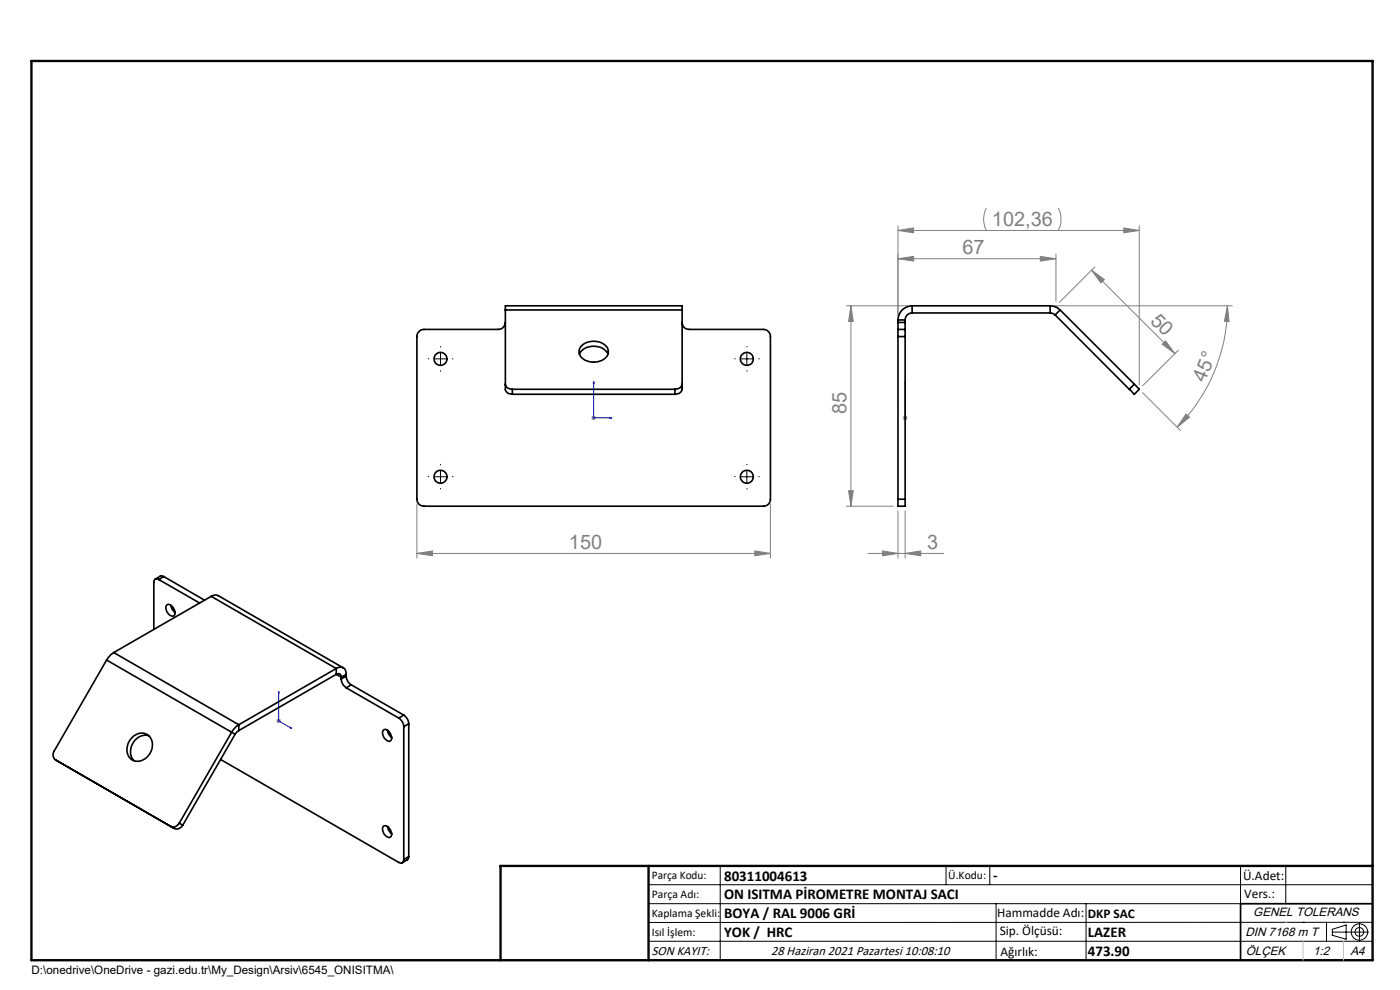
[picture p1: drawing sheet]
<svg xmlns="http://www.w3.org/2000/svg" width="297mm" height="210mm" viewBox="0 0 297 210" stroke-linecap="round" stroke-linejoin="round" font-family="sans-serif">
<g fill="none" stroke="#000" stroke-width=".21">
<path d="M92.2 76.1h2.5M93.5 74.9v2.5M157.2 76.1h2.5M158.4 74.9v2.5M93.5 99.9v2.5M158.4 99.9v2.5M92.2 101.1h2.5M157.2 101.1h2.5M137.6 187.7h153.6M137.6 191.7h153.6M137.6 199.7h153.6M152.8 183.7v20"/>
<path d="M200.7 183.7v4M210 183.7v4M211.3 191.7v12M230.4 191.7v12M263.2 183.7v20M272.8 183.7v8M276.4 195.6h.1M281.4 195.6v4.1M282.6 197.7h7.8M282.6 197.1l3-.9v3l-3-.8zM285 195.6h.1M288.4 195.8v3.8"/>
<path d="M291.2 195.6l-153.6 .1"/>
<circle cx="288.4" cy="197.7" r="1.74"/>
<circle cx="288.4" cy="197.7" r=".93"/>
</g>
<g fill="none" stroke="#808080" stroke-width=".21">
<path d="M190.5 48.9l3.3-.5v1zM190.5 54.9l3.3-.5v1zM190.5 47.9v19M190.5 54.9h33.5M190.5 48.9h51.2M209.2 44.2l-.1 .2a5.3 5.3 0 0 0 .1 4.5M220.7 54.4l3.3 .5-3.3 .5zM224 53.9v10M224.5 44.2l.1 .2a5.4 5.4 0 0 1-.1 4.5M231.6 57.3l17.6 17.7M231.6 57.3l2.7 2-.8 .7zM232.3 56.6l-7.6 7.6"/>
<path d="M238.4 48.4l3.3 .5-3.3 .5zM241.7 47.9v33.7M179.5 64.9h13M180.5 64.9l.5 3.3h-1zM180.5 64.9v42.5M223.8 64.9h37.6M246.6 73l.7-.7 1.9 2.7zM250 74.3l-7.6 7.5M260.4 64.9l.3 3.3-.9-.1zM260.4 64.9a36.5 36.5 0 0 1-10.7 25.7M125.4 88.6h1M125.6 88.3l.7 .7"/>
<path d="M125.9 88.1v1M126.3 88.3l-.7 .7M191.5 88.6h1M191.7 88.3l.7 .7M192 88.1v1M192.4 88.3l-.7 .7M242.4 83.3l8 8M251.6 87.8l.7 .7-2.6 2.1zM88.4 117.4l3.4-.5v1zM88.4 106.9v11.5M88.4 117.4h75M160.1 116.9l3.3 .5-3.3 .5z"/>
<path d="M163.4 106.9v11.5M179.5 107.4h10M180 104.1h1l-.5 3.3zM184.1 117.4h16.1M187.2 116.9l3.3 .5-3.3 .5zM190.5 108.4v10M192 117.4l3.3-.5v1zM192 108.4v10M58.6 152.9h1M58.8 152.6l.7 .7M59.1 152.4v1M59.5 152.6l-.7 .7"/>
</g>
<path d="M125.9 80.9l.1 .4h-.2zM125.9 80.9v7.7h3.9M129.4 88.5l.4 .1-.4 .1zM192 88.5v.2zM192 80.9v.4v-.4M192 88.6h.1M192 80.9v7.7M59.1 146.6l.1 .4-.1-.1zM59.1 146.6v6.3l2.7 1.6M61.6 154.3l.2 .2-.2-.1z" fill="none" stroke="#00f" stroke-width=".21"/>
<g fill="none" stroke="#000" stroke-width=".21" stroke-dasharray="15.2 1.3 1.3 1.3">
<path d="M91 76.1h-.2M93.5 73.6v-.1M93.5 78.6v.1M96 76.1h.1M156 76.1h-.2M158.5 73.6v-.1M158.5 78.6v.1M161 76.1h.1M93.5 98.6v-.1M158.5 98.6v-.1M91 101.1h-.2M93.5 103.6v.1"/>
<path d="M96 101.1h.1M156 101.1h-.2M158.5 103.6v.1M161 101.1h.1"/>
</g>
<path d="M106.2 203.7h185" fill="none" stroke="#000" stroke-width=".25"/>
<path d="M291.2 191.7h-28v12" fill="none" stroke="#000" stroke-width=".35"/>
<path d="M6.7 12.9h284.5v190.8h-284.5zM137.6 183.7v20M291.2 183.7h-185v20" fill="none" stroke="#000" stroke-width=".5"/>
<path d="M222.8 64.9h1.2l.9 .8M272.8 195.6h.1M276.4 199.7v4M285 199.7v4" fill="none" stroke="#c0c0c0" stroke-width=".21"/>
<g fill="#808080">
<path d="M220.7 54.4l3.3 .5-3.3 .5zM190.5 54.9l3.3-.5v1z"/>
<path d="M231.6 57.3l2.7 2-.8 .7zM246.6 73l.7-.7 1.9 2.7z"/>
</g>
<g fill="#00f">
<path d="M129.4 88.5l.4 .1-.4 .1zM125.9 80.9l.1 .4h-.2z"/>
<path d="M192 88.5v.2zM192 80.9v.4z"/>
<path d="M61.6 154.3l.2 .2-.2-.1zM59.1 146.6l.1 .4-.1-.1z"/>
</g>
<g fill="#808080">
<path d="M160.1 116.9l3.3 .5-3.3 .5zM88.4 117.4l3.4-.5v1z"/>
<path d="M190.5 48.9l3.3-.5v1zM238.4 48.4l3.3 .5-3.3 .5z"/>
<path d="M192 117.4l3.3-.5v1zM187.2 116.9l3.3 .5-3.3 .5z"/>
<path d="M251.6 87.8l.7 .7-2.6 2.1zM260.4 64.9l.3 3.3-.9-.1z"/>
<path d="M180.5 64.9l.5 3.3h-1zM180 104.1h1l-.5 3.3z"/>
</g>
<g fill="none" stroke="#000" stroke-width=".35">
<path d="M107.2 65.7v16.9a1.32 1.32 0 0 0 1.5 1M107.2 65.7v-.8h37.5v.8M107.2 68.4a1.51 1.51 0 0 1-1.5 1.5h-15.7a1.57 1.57 0 0 0-1.6 1.5v34.5a1.51 1.51 0 0 0 1.6 1.5h72a1.45 1.45 0 0 0 1.4-1.5v-34.5a1.51 1.51 0 0 0-1.4-1.5h-15.8a1.45 1.45 0 0 1-1.5-1.5M107.2 65.7h37.5M122.9 75.1a3.6 3.6 0 0 1 6.1 0M123.2 73.5a3.8 3.8 0 0 1 5.7 .3 1.99 1.99 0 0 1-1.6 2.8 3.5 3.5 0 0 1-4.4-1.5l-.1-.7zM144.7 65.7v16.9a1.39 1.39 0 0 1-1.5 1M190.5 69.9v1.5M190.5 68.4v1.5M190.5 69.9h1.5M190.5 71.4h1.5M190.5 67.9v.5"/>
<path d="M190.5 71.4v34.5M190.5 68.4h1.5M190.5 67.9h1.5M192 69.9v1.5M192 68.4v1.5M192 67.9v.5M192 71.4v34.5M193.5 66.4a1.45 1.45 0 0 0-1.5 1.5M193.5 64.9a3 3 0 0 0-3 3M193.5 64.9h29.3M193.5 64.9v1.5M193.5 66.4h29.3"/>
<path d="M222.8 64.9a3.3 3.3 0 0 1 2.1 .8M222.8 66.4l.5 .1 .5 .3M222.8 64.9v1.5M223.8 66.8l15.8 15.8M224.9 65.7l-1.1 1.1M224.9 65.7l15.7 15.8M107.2 81.5a1.31 1.31 0 0 0 1.5 1.1M108.7 82.6h34.5M108.7 82.6v1M108.7 83.6h34.5M143.2 82.6v1M144.7 81.5a1.38 1.38 0 0 1-1.5 1.1"/>
<path d="M240.6 81.5l1.1 1.1-1.1 1-1-1M240.6 81.5l-1 1.1M190.5 105.9v1.5h1.5v-1.5M190.5 105.9h1.5M24.1 138.4l-.6 .5-.9 1.1M24.1 138.4l26.6 15.3M33.7 122.9a.64 .64 0 0 0-.8-.1 .64 .64 0 0 0-.3 .7v10M33.7 122.9l8.6 5M34.7 122.3l-.6-.1-1.2 .7M34.7 122.3l-1 .6M34.7 122.3l8.7 5M35.4 128.3a1.15 1.15 0 0 1 1.5 .9 .89 .89 0 0 1-.3 1.5 1.72 1.72 0 0 1-1.2-2.4z"/>
<path d="M36.2 128.4l.2 .7 .7 .8M44.8 126.5l1-.3 .5 .2 26.5 15.3M44.8 126.5l-20.7 11.9M44.8 126.5l26.5 15.3M22.6 140l-11.1 19.3a1.39 1.39 0 0 0 .3 1.9M22.6 140l26.5 15.3M28.2 156.3a2.43 2.43 0 0 1 3-.5 2.43 2.43 0 0 1 1.1 2.9 3 3 0 0 1-4.5 2.3 3.3 3.3 0 0 1 .4-4.7zM31.5 156.1a3.3 3.3 0 0 0-3.3 1.6 3.3 3.3 0 0 0 .3 3.7M49.1 155.3l-11.1 19.3M49.1 155.3l.8 .4M49.9 155.7l-11.1 19.3M50.7 153.7l-.7 .5-.9 1.1"/>
<path d="M50.7 155l-.8 .7M50.7 153.7v1.3M71.3 141.8a1.3 1.3 0 0 1 1.5-.1 1.3 1.3 0 0 1 .6 1.3M71.3 143a.63 .63 0 0 1 .8-.1 .63 .63 0 0 1 .3 .7M71.3 141.8l-20.6 11.9M71.3 141.8v1.2M71.3 143l-20.6 12M71.3 143l1.1 .6M72.4 144a2.48 2.48 0 0 0 1 1.9M72.4 143.6v.4M73.4 143.4a2.33 2.33 0 0 0 1.1 1.9M73.4 145.9l11.2 6.4"/>
<path d="M73.4 143l-1 .6M73.4 143.4l-1 .6M73.4 143v.4M74.5 145.3l-1.1 .6M74.5 145.3l11.2 6.4M81.4 154.9a1.24 1.24 0 0 1 1.6 1.1 .72 .72 0 0 1 0 .9 .72 .72 0 0 1-.9 .2 1.76 1.76 0 0 1-.7-2.2zM82.2 154.9l.2 .7 .7 .8M84.6 152.3a2.33 2.33 0 0 1 1.1 1.9M85.7 151.7a2.49 2.49 0 0 1 1 1.8M85.7 154.2v28.1M85.7 151.7l-1.1 .6M86.7 153.5l-1 .7"/>
<path d="M86.7 153.5v28.2M11.8 161.2l25.1 14.5M11.8 161.2l.8 .4M38 174.6a1.37 1.37 0 0 1-1.8 .7l.7 .4M38 174.6l.8 .4M38.8 175a1.37 1.37 0 0 1-1.9 .7M46.8 161.1l37.8 21.8a.65 .65 0 0 0 .8 .1 .65 .65 0 0 0 .3-.7M81.4 175.3a1.5 1.5 0 0 1 1.7 1.6 .63 .63 0 0 1-.4 .7 .63 .63 0 0 1-.8-.2 1.72 1.72 0 0 1-.5-2.1zM82.2 175.3l.2 .8 .7 .7M86.7 181.7l-.2 .6-1.2 .7M86.7 181.7l-1 .6"/>
<circle cx="93.4" cy="76.1" r="1.38"/>
<circle cx="158.4" cy="76.1" r="1.38"/>
<circle cx="93.5" cy="101.1" r="1.37"/>
<circle cx="158.4" cy="101.1" r="1.37"/>
</g>
<g font-size="4.2" fill="#808080">
<text x="210.4" y="47.9">102,36</text>
<text x="204.2" y="53.9">67</text>
<text x="243.8" y="68.2" transform="rotate(45 243.8 68.2)">50</text>
<text x="255.6" y="81.2" transform="rotate(-68 255.6 81.2)">45°</text>
<text x="179.6" y="87.9" transform="rotate(-90 179.6 87.9)">85</text>
<text x="120.7" y="116.4">150</text>
<text x="196.7" y="116.4">3</text>
</g>
<g font-size="3.2">
<text x="153.6" y="186.8">80311004613</text>
<text x="153.6" y="190.8">ON ISITMA PİROMETRE MONTAJ SACI</text>
<text x="210.7" y="186.6">-</text>
<text x="153.6" y="194.8">BOYA / RAL 9006 GRİ</text>
<text x="153.6" y="198.8">YOK / HRC</text>
<text x="230.8" y="198.7">LAZER</text>
<text x="230.8" y="202.8">473.90</text>
</g>
<g font-size="2.8">
<text x="263.7" y="186.7">Ü.Adet:</text>
<text x="263.9" y="190.5">Vers.:</text>
<text x="211.5" y="194.5">Hammadde Adı:</text>
<text x="230.8" y="194.7">DKP SAC</text>
<text x="138.3" y="202.6">SON KAYIT:</text>
<text x="163.6" y="202.6">28 Haziran 2021 Pazartesi 10:08:10</text>
<text x="212.1" y="198.4">Sip. Ölçüsü:</text>
<text x="212.2" y="202.7">Ağırlık:</text>
</g>
<g font-size="2.6">
<text x="265.9" y="194.4">GENEL TOLERANS</text>
<text x="264.2" y="198.5">DIN 7168 m T</text>
<text x="264.3" y="202.6">ÖLÇEK</text>
<text x="278.5" y="202.6">1:2</text>
<text x="286.5" y="202.6">A4</text>
</g>
<g font-size="2.5">
<text x="138.3" y="186.4">Parça Kodu:</text>
<text x="138.3" y="190.5">Parça Adı:</text>
<text x="201.2" y="186.5">Ü.Kodu:</text>
<text x="138.3" y="194.5">Kaplama Şekli:</text>
<text x="138.3" y="198.6">Isıl İşlem:</text>
<text x="6.7" y="206.7">D:\onedrive\OneDrive - gazi.edu.tr\My_Design\Arsiv\6545_ONISITMA\</text>
</g>
</svg>
